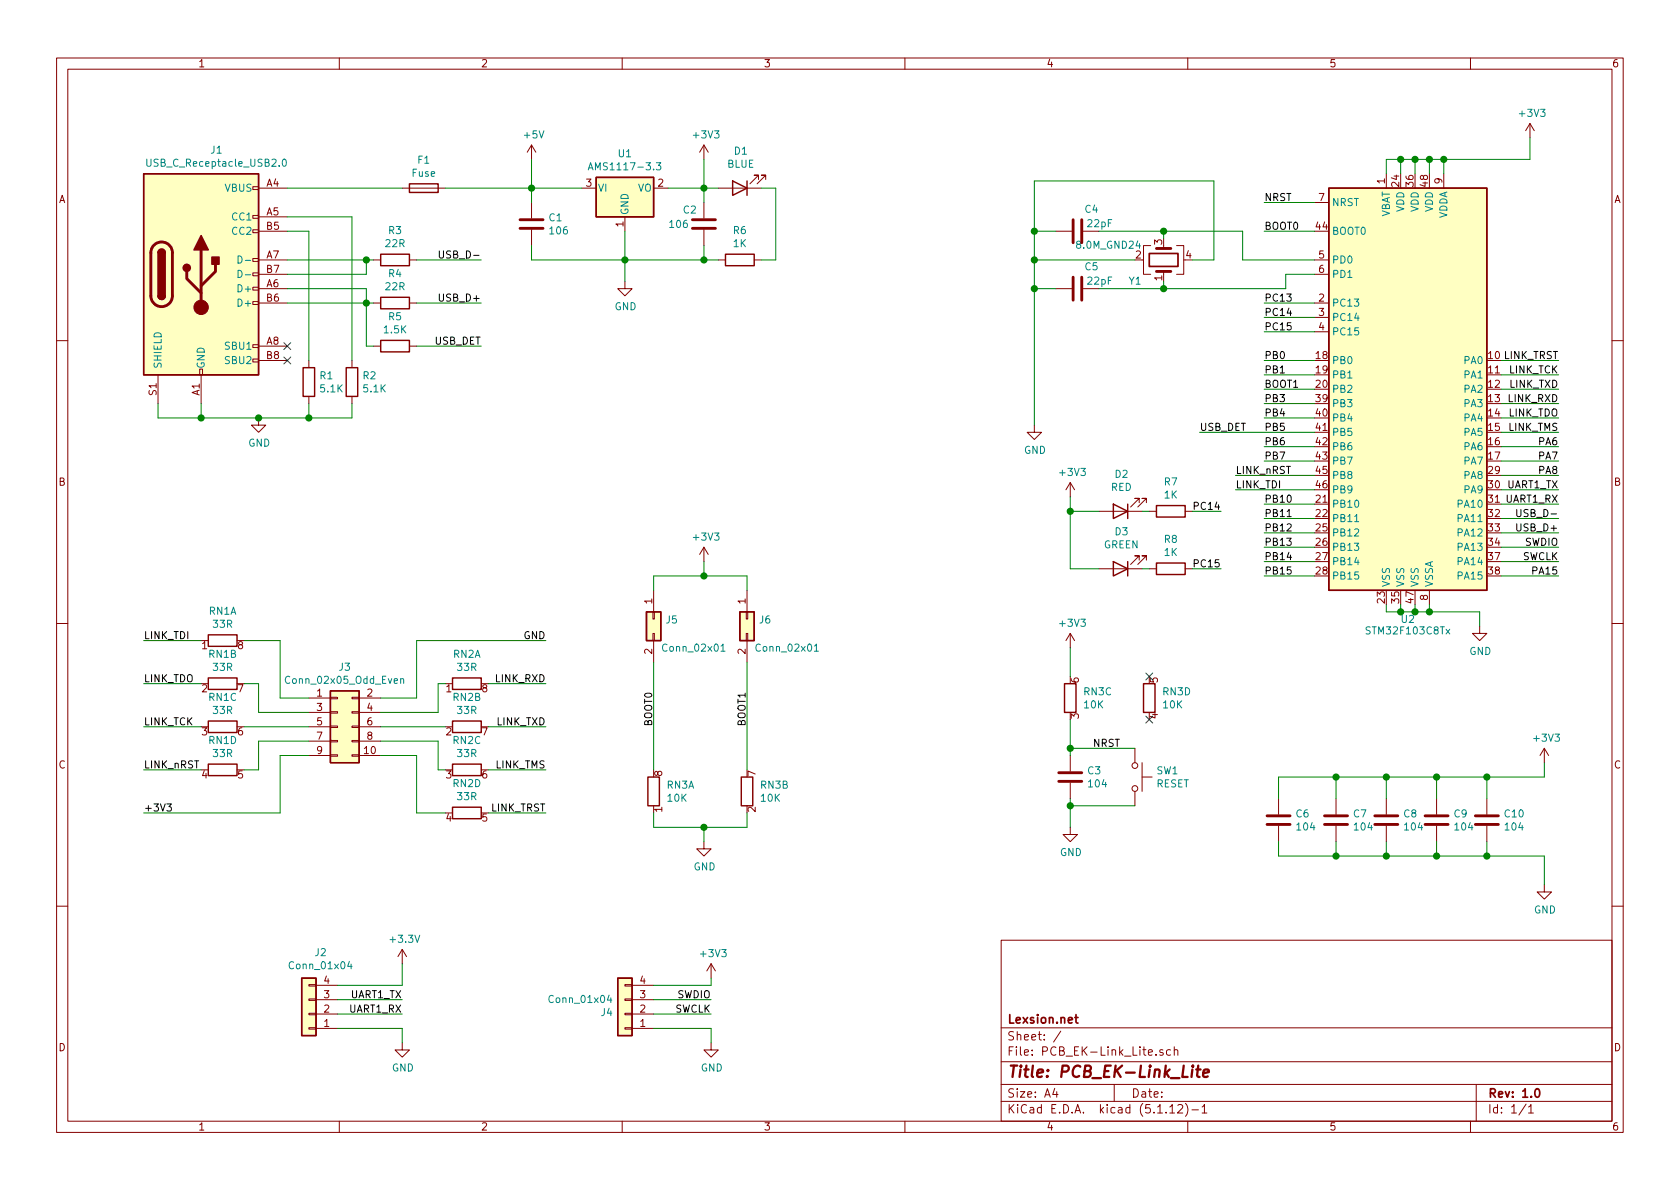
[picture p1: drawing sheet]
EESchema Schematic File Version 4
EELAYER 30 0
EELAYER END
$Descr A4 11693 8268
encoding utf-8
Sheet 1 1
Title "PCB_EK-Link_Lite"
Date ""
Rev "1.0"
Comp "Lexsion.net"
Comment1 ""
Comment2 ""
Comment3 ""
Comment4 ""
$EndDescr
$Comp
L Device:Crystal_GND24 Y1
U 1 1
P 8100 1800
F 0 "Y1" V 7950 1950 50  0000 L CNN
F 1 "8.0M_GND24" V 8200 1950 50  0000 L CNN
F 2 "Oscillator:Oscillator_SMD_TXC_7C-4Pin_5.0x3.2mm_HandSoldering" H 8100 1800 50  0001 C CNN
F 3 "~" H 8100 1800 50  0001 C CNN
	1    8100 1800
	0    -1   -1   0   
$EndComp
$Comp
L Device:C C4
U 1 1
P 7500 1600
F 0 "C4" V 7650 1450 50  0000 L CNN
F 1 "22pF" V 7550 1350 50  0000 L CNN
F 2 "Capacitor_SMD:C_0603_1608Metric" H 7538 1450 50  0001 C CNN
F 3 "~" H 7500 1600 50  0001 C CNN
	1    7500 1600
	0    -1   -1   0   
$EndComp
$Comp
L Device:C C5
U 1 1
P 7500 2000
F 0 "C5" V 7650 1850 50  0000 L CNN
F 1 "22pF" V 7550 1750 50  0000 L CNN
F 2 "Capacitor_SMD:C_0603_1608Metric" H 7538 1850 50  0001 C CNN
F 3 "~" H 7500 2000 50  0001 C CNN
	1    7500 2000
	0    -1   -1   0   
$EndComp
$Comp
L Connector:USB_C_Receptacle_USB2.0 J1
U 1 1
P 1400 1900
F 0 "J1" H 1507 2767 50  0000 C CNN
F 1 "USB_C_Receptacle_USB2.0" H 1507 2676 50  0000 C CNN
F 2 "Connector_USB:USB_C_Receptacle_Palconn_UTC16-G" H 1550 1900 50  0001 C CNN
F 3 "https://www.usb.org/sites/default/files/documents/usb_type-c.zip" H 1550 1900 50  0001 C CNN
	1    1400 1900
	1    0    0    -1  
$EndComp
$Comp
L Device:R R3
U 1 1
P 2750 1800
F 0 "R3" V 2543 1800 50  0000 C CNN
F 1 "22R" V 2634 1800 50  0000 C CNN
F 2 "Resistor_SMD:R_0402_1005Metric" V 2680 1800 50  0001 C CNN
F 3 "~" H 2750 1800 50  0001 C CNN
	1    2750 1800
	0    1    1    0   
$EndComp
$Comp
L Device:R R4
U 1 1
P 2750 2100
F 0 "R4" V 2543 2100 50  0000 C CNN
F 1 "22R" V 2634 2100 50  0000 C CNN
F 2 "Resistor_SMD:R_0402_1005Metric" V 2680 2100 50  0001 C CNN
F 3 "~" H 2750 2100 50  0001 C CNN
	1    2750 2100
	0    1    1    0   
$EndComp
NoConn ~ 2000 2400
NoConn ~ 2000 2500
$Comp
L Device:R R5
U 1 1
P 2750 2400
F 0 "R5" V 2543 2400 50  0000 C CNN
F 1 "1.5K" V 2634 2400 50  0000 C CNN
F 2 "Resistor_SMD:R_0603_1608Metric" V 2680 2400 50  0001 C CNN
F 3 "~" H 2750 2400 50  0001 C CNN
	1    2750 2400
	0    1    1    0   
$EndComp
$Comp
L Regulator_Linear:AMS1117-3.3 U1
U 1 1
P 4350 1300
F 0 "U1" H 4350 1542 50  0000 C CNN
F 1 "AMS1117-3.3" H 4350 1451 50  0000 C CNN
F 2 "Package_TO_SOT_SMD:SOT-223-3_TabPin2" H 4350 1500 50  0001 C CNN
F 3 "http://www.advanced-monolithic.com/pdf/ds1117.pdf" H 4450 1050 50  0001 C CNN
	1    4350 1300
	1    0    0    -1  
$EndComp
$Comp
L Device:R_Pack04_Split RN3
U 1 1
P 4550 5500
F 0 "RN3" H 4638 5546 50  0000 L CNN
F 1 "10K" H 4638 5455 50  0000 L CNN
F 2 "Resistor_SMD:R_Array_Concave_4x0603" V 4470 5500 50  0001 C CNN
F 3 "~" H 4550 5500 50  0001 C CNN
	1    4550 5500
	1    0    0    -1  
$EndComp
$Comp
L Device:R_Pack04_Split RN3
U 2 1
P 5200 5500
F 0 "RN3" H 5288 5546 50  0000 L CNN
F 1 "10K" H 5288 5455 50  0000 L CNN
F 2 "Resistor_SMD:R_Array_Concave_4x0603" V 5120 5500 50  0001 C CNN
F 3 "~" H 5200 5500 50  0001 C CNN
	2    5200 5500
	1    0    0    -1  
$EndComp
$Comp
L Device:R_Pack04_Split RN3
U 4 1
P 8000 4850
F 0 "RN3" H 8088 4896 50  0000 L CNN
F 1 "10K" H 8088 4805 50  0000 L CNN
F 2 "Resistor_SMD:R_Array_Concave_4x0603" V 7920 4850 50  0001 C CNN
F 3 "~" H 8000 4850 50  0001 C CNN
	4    8000 4850
	1    0    0    -1  
$EndComp
$Comp
L Device:R_Pack04_Split RN3
U 3 1
P 7450 4850
F 0 "RN3" H 7538 4896 50  0000 L CNN
F 1 "10K" H 7538 4805 50  0000 L CNN
F 2 "Resistor_SMD:R_Array_Concave_4x0603" V 7370 4850 50  0001 C CNN
F 3 "~" H 7450 4850 50  0001 C CNN
	3    7450 4850
	1    0    0    -1  
$EndComp
$Comp
L Device:R_Pack04_Split RN1
U 1 1
P 1550 4450
F 0 "RN1" V 1343 4450 50  0000 C CNN
F 1 "33R" V 1434 4450 50  0000 C CNN
F 2 "Resistor_SMD:R_Array_Concave_4x0603" V 1470 4450 50  0001 C CNN
F 3 "~" H 1550 4450 50  0001 C CNN
	1    1550 4450
	0    1    1    0   
$EndComp
$Comp
L Device:R_Pack04_Split RN1
U 2 1
P 1550 4750
F 0 "RN1" V 1343 4750 50  0000 C CNN
F 1 "33R" V 1434 4750 50  0000 C CNN
F 2 "Resistor_SMD:R_Array_Concave_4x0603" V 1470 4750 50  0001 C CNN
F 3 "~" H 1550 4750 50  0001 C CNN
	2    1550 4750
	0    1    1    0   
$EndComp
$Comp
L Device:R_Pack04_Split RN1
U 3 1
P 1550 5050
F 0 "RN1" V 1343 5050 50  0000 C CNN
F 1 "33R" V 1434 5050 50  0000 C CNN
F 2 "Resistor_SMD:R_Array_Concave_4x0603" V 1470 5050 50  0001 C CNN
F 3 "~" H 1550 5050 50  0001 C CNN
	3    1550 5050
	0    1    1    0   
$EndComp
$Comp
L Device:R_Pack04_Split RN1
U 4 1
P 1550 5350
F 0 "RN1" V 1343 5350 50  0000 C CNN
F 1 "33R" V 1434 5350 50  0000 C CNN
F 2 "Resistor_SMD:R_Array_Concave_4x0603" V 1470 5350 50  0001 C CNN
F 3 "~" H 1550 5350 50  0001 C CNN
	4    1550 5350
	0    1    1    0   
$EndComp
$Comp
L Device:R_Pack04_Split RN2
U 1 1
P 3250 4750
F 0 "RN2" V 3043 4750 50  0000 C CNN
F 1 "33R" V 3134 4750 50  0000 C CNN
F 2 "Resistor_SMD:R_Array_Concave_4x0603" V 3170 4750 50  0001 C CNN
F 3 "~" H 3250 4750 50  0001 C CNN
	1    3250 4750
	0    1    1    0   
$EndComp
$Comp
L Device:R_Pack04_Split RN2
U 2 1
P 3250 5050
F 0 "RN2" V 3043 5050 50  0000 C CNN
F 1 "33R" V 3134 5050 50  0000 C CNN
F 2 "Resistor_SMD:R_Array_Concave_4x0603" V 3170 5050 50  0001 C CNN
F 3 "~" H 3250 5050 50  0001 C CNN
	2    3250 5050
	0    1    1    0   
$EndComp
$Comp
L Device:R_Pack04_Split RN2
U 3 1
P 3250 5350
F 0 "RN2" V 3043 5350 50  0000 C CNN
F 1 "33R" V 3134 5350 50  0000 C CNN
F 2 "Resistor_SMD:R_Array_Concave_4x0603" V 3170 5350 50  0001 C CNN
F 3 "~" H 3250 5350 50  0001 C CNN
	3    3250 5350
	0    1    1    0   
$EndComp
$Comp
L Device:R_Pack04_Split RN2
U 4 1
P 3250 5650
F 0 "RN2" V 3043 5650 50  0000 C CNN
F 1 "33R" V 3134 5650 50  0000 C CNN
F 2 "Resistor_SMD:R_Array_Concave_4x0603" V 3170 5650 50  0001 C CNN
F 3 "~" H 3250 5650 50  0001 C CNN
	4    3250 5650
	0    1    1    0   
$EndComp
$Comp
L Device:C C1
U 1 1
P 3700 1550
F 0 "C1" H 3815 1596 50  0000 L CNN
F 1 "106" H 3815 1505 50  0000 L CNN
F 2 "Capacitor_SMD:C_0805_2012Metric" H 3738 1400 50  0001 C CNN
F 3 "~" H 3700 1550 50  0001 C CNN
	1    3700 1550
	1    0    0    -1  
$EndComp
$Comp
L Device:C C2
U 1 1
P 4900 1550
F 0 "C2" H 4750 1650 50  0000 L CNN
F 1 "106" H 4650 1550 50  0000 L CNN
F 2 "Capacitor_SMD:C_0805_2012Metric" H 4938 1400 50  0001 C CNN
F 3 "~" H 4900 1550 50  0001 C CNN
	1    4900 1550
	1    0    0    -1  
$EndComp
$Comp
L Device:C C6
U 1 1
P 8900 5700
F 0 "C6" H 9015 5746 50  0000 L CNN
F 1 "104" H 9015 5655 50  0000 L CNN
F 2 "Capacitor_SMD:C_0603_1608Metric" H 8938 5550 50  0001 C CNN
F 3 "~" H 8900 5700 50  0001 C CNN
	1    8900 5700
	1    0    0    -1  
$EndComp
$Comp
L Device:C C7
U 1 1
P 9300 5700
F 0 "C7" H 9415 5746 50  0000 L CNN
F 1 "104" H 9415 5655 50  0000 L CNN
F 2 "Capacitor_SMD:C_0603_1608Metric" H 9338 5550 50  0001 C CNN
F 3 "~" H 9300 5700 50  0001 C CNN
	1    9300 5700
	1    0    0    -1  
$EndComp
$Comp
L Device:C C8
U 1 1
P 9650 5700
F 0 "C8" H 9765 5746 50  0000 L CNN
F 1 "104" H 9765 5655 50  0000 L CNN
F 2 "Capacitor_SMD:C_0603_1608Metric" H 9688 5550 50  0001 C CNN
F 3 "~" H 9650 5700 50  0001 C CNN
	1    9650 5700
	1    0    0    -1  
$EndComp
$Comp
L Device:C C9
U 1 1
P 10000 5700
F 0 "C9" H 10115 5746 50  0000 L CNN
F 1 "104" H 10115 5655 50  0000 L CNN
F 2 "Capacitor_SMD:C_0603_1608Metric" H 10038 5550 50  0001 C CNN
F 3 "~" H 10000 5700 50  0001 C CNN
	1    10000 5700
	1    0    0    -1  
$EndComp
$Comp
L Device:C C10
U 1 1
P 10350 5700
F 0 "C10" H 10465 5746 50  0000 L CNN
F 1 "104" H 10465 5655 50  0000 L CNN
F 2 "Capacitor_SMD:C_0603_1608Metric" H 10388 5550 50  0001 C CNN
F 3 "~" H 10350 5700 50  0001 C CNN
	1    10350 5700
	1    0    0    -1  
$EndComp
$Comp
L Connector_Generic:Conn_02x05_Odd_Even J3
U 1 1
P 2350 5050
F 0 "J3" H 2400 5467 50  0000 C CNN
F 1 "Conn_02x05_Odd_Even" H 2400 5376 50  0000 C CNN
F 2 "Lex_Conn:Link_JTAG_10Pin" H 2350 5050 50  0001 C CNN
F 3 "~" H 2350 5050 50  0001 C CNN
	1    2350 5050
	1    0    0    -1  
$EndComp
$Comp
L Connector_Generic:Conn_02x01 J5
U 1 1
P 4550 4300
F 0 "J5" V 4554 4380 50  0000 L CNN
F 1 "Conn_02x01" V 4750 4350 50  0000 L CNN
F 2 "Connector_PinHeader_2.54mm:PinHeader_2x01_P2.54mm_Vertical" H 4550 4300 50  0001 C CNN
F 3 "~" H 4550 4300 50  0001 C CNN
	1    4550 4300
	0    1    1    0   
$EndComp
$Comp
L Connector_Generic:Conn_02x01 J6
U 1 1
P 5200 4300
F 0 "J6" V 5204 4380 50  0000 L CNN
F 1 "Conn_02x01" V 5400 4350 50  0000 L CNN
F 2 "Connector_PinHeader_2.54mm:PinHeader_2x01_P2.54mm_Vertical" H 5200 4300 50  0001 C CNN
F 3 "~" H 5200 4300 50  0001 C CNN
	1    5200 4300
	0    1    1    0   
$EndComp
$Comp
L Device:C C3
U 1 1
P 7450 5400
F 0 "C3" H 7565 5446 50  0000 L CNN
F 1 "104" H 7565 5355 50  0000 L CNN
F 2 "Capacitor_SMD:C_0603_1608Metric" H 7488 5250 50  0001 C CNN
F 3 "~" H 7450 5400 50  0001 C CNN
	1    7450 5400
	1    0    0    -1  
$EndComp
$Comp
L MCU_ST_STM32F1:STM32F103C8Tx U2
U 1 1
P 9850 2700
F 0 "U2" H 9800 1100 50  0000 C CNN
F 1 "STM32F103C8Tx" H 9800 1020 50  0000 C CNN
F 2 "Package_QFP:LQFP-48_7x7mm_P0.5mm" H 9250 1300 50  0001 R CNN
F 3 "http://www.st.com/st-web-ui/static/active/en/resource/technical/document/datasheet/CD00161566.pdf" H 9850 2700 50  0001 C CNN
	1    9850 2700
	1    0    0    -1  
$EndComp
$Comp
L Device:R R1
U 1 1
P 2150 2650
F 0 "R1" H 2220 2696 50  0000 L CNN
F 1 "5.1K" H 2220 2605 50  0000 L CNN
F 2 "Resistor_SMD:R_0603_1608Metric" V 2080 2650 50  0001 C CNN
F 3 "~" H 2150 2650 50  0001 C CNN
	1    2150 2650
	1    0    0    -1  
$EndComp
$Comp
L Device:R R2
U 1 1
P 2450 2650
F 0 "R2" H 2520 2696 50  0000 L CNN
F 1 "5.1K" H 2520 2605 50  0000 L CNN
F 2 "Resistor_SMD:R_0603_1608Metric" V 2380 2650 50  0001 C CNN
F 3 "~" H 2450 2650 50  0001 C CNN
	1    2450 2650
	1    0    0    -1  
$EndComp
Text Label 8800 1600 0    50   ~ 0
BOOT0
Text Label 8800 2700 0    50   ~ 0
BOOT1
$Comp
L power:+3V3 #PWR016
U 1 1
P 10650 950
F 0 "#PWR016" H 10650 800 50  0001 C CNN
F 1 "+3V3" H 10665 1123 50  0000 C CNN
F 2 "" H 10650 950 50  0001 C CNN
F 3 "" H 10650 950 50  0001 C CNN
	1    10650 950 
	1    0    0    -1  
$EndComp
$Comp
L power:GND #PWR011
U 1 1
P 7200 2950
F 0 "#PWR011" H 7200 2700 50  0001 C CNN
F 1 "GND" H 7205 2777 50  0000 C CNN
F 2 "" H 7200 2950 50  0001 C CNN
F 3 "" H 7200 2950 50  0001 C CNN
	1    7200 2950
	1    0    0    -1  
$EndComp
Wire Wire Line
	8800 1600 9150 1600
Wire Wire Line
	8800 2700 9150 2700
Wire Wire Line
	8950 2000 8950 1900
Wire Wire Line
	8950 1900 9150 1900
Wire Wire Line
	8650 1600 8650 1800
Wire Wire Line
	8650 1800 9150 1800
Wire Wire Line
	7350 1600 7200 1600
Wire Wire Line
	7350 2000 7200 2000
Connection ~ 7200 2000
Text Label 8800 1400 0    50   ~ 0
NRST
Wire Wire Line
	8800 1400 9150 1400
Text Label 8800 2100 0    50   ~ 0
PC13
Text Label 8800 2200 0    50   ~ 0
PC14
Text Label 8800 2300 0    50   ~ 0
PC15
Wire Wire Line
	8800 2100 9150 2100
Wire Wire Line
	8450 1800 8450 1250
Wire Wire Line
	8450 1250 7200 1250
Wire Wire Line
	7200 1250 7200 1600
Connection ~ 7200 1600
Text Label 8800 2500 0    50   ~ 0
PB0
Text Label 8800 2600 0    50   ~ 0
PB1
Wire Wire Line
	8800 2600 9150 2600
Wire Wire Line
	8800 2500 9150 2500
Text Label 4550 5050 1    50   ~ 0
BOOT0
Text Label 5200 5050 1    50   ~ 0
BOOT1
Text Label 7800 5200 2    50   ~ 0
NRST
Text Label 8800 2800 0    50   ~ 0
PB3
Text Label 8800 2900 0    50   ~ 0
PB4
Text Label 8800 3000 0    50   ~ 0
PB5
Wire Wire Line
	10650 1100 10050 1100
Wire Wire Line
	9750 1100 9750 1200
Connection ~ 9850 1100
Wire Wire Line
	9850 1100 9750 1100
Wire Wire Line
	9950 1200 9950 1100
Connection ~ 9950 1100
Wire Wire Line
	9950 1100 9850 1100
Wire Wire Line
	10050 1200 10050 1100
Connection ~ 10050 1100
Wire Wire Line
	10050 1100 9950 1100
$Comp
L power:+3V3 #PWR06
U 1 1
P 4900 1100
F 0 "#PWR06" H 4900 950 50  0001 C CNN
F 1 "+3V3" H 4915 1273 50  0000 C CNN
F 2 "" H 4900 1100 50  0001 C CNN
F 3 "" H 4900 1100 50  0001 C CNN
	1    4900 1100
	1    0    0    -1  
$EndComp
$Comp
L power:+5V #PWR04
U 1 1
P 3700 1100
F 0 "#PWR04" H 3700 950 50  0001 C CNN
F 1 "+5V" H 3715 1273 50  0000 C CNN
F 2 "" H 3700 1100 50  0001 C CNN
F 3 "" H 3700 1100 50  0001 C CNN
	1    3700 1100
	1    0    0    -1  
$EndComp
$Comp
L power:GND #PWR05
U 1 1
P 4350 1950
F 0 "#PWR05" H 4350 1700 50  0001 C CNN
F 1 "GND" H 4355 1777 50  0000 C CNN
F 2 "" H 4350 1950 50  0001 C CNN
F 3 "" H 4350 1950 50  0001 C CNN
	1    4350 1950
	1    0    0    -1  
$EndComp
Wire Wire Line
	3700 1100 3700 1300
Wire Wire Line
	4050 1300 3700 1300
Connection ~ 3700 1300
Wire Wire Line
	3700 1300 3700 1400
Wire Wire Line
	4650 1300 4900 1300
Wire Wire Line
	4900 1300 4900 1400
Wire Wire Line
	4900 1100 4900 1300
Connection ~ 4900 1300
Wire Wire Line
	4350 1600 4350 1800
Wire Wire Line
	3700 1700 3700 1800
Wire Wire Line
	3700 1800 4350 1800
Connection ~ 4350 1800
Wire Wire Line
	4350 1800 4350 1950
Wire Wire Line
	4350 1800 4900 1800
Wire Wire Line
	4900 1800 4900 1700
Wire Wire Line
	2000 1800 2550 1800
Wire Wire Line
	2000 1900 2550 1900
Wire Wire Line
	2550 1900 2550 1800
Connection ~ 2550 1800
Wire Wire Line
	2550 1800 2600 1800
Wire Wire Line
	2000 2100 2550 2100
Wire Wire Line
	2000 2000 2550 2000
Wire Wire Line
	2550 2000 2550 2100
Connection ~ 2550 2100
Wire Wire Line
	2550 2100 2600 2100
Wire Wire Line
	2000 1600 2150 1600
Wire Wire Line
	2150 1600 2150 2500
Wire Wire Line
	2000 1500 2450 1500
Wire Wire Line
	2450 1500 2450 2500
Wire Wire Line
	2550 2100 2550 2400
Wire Wire Line
	2550 2400 2600 2400
$Comp
L power:GND #PWR01
U 1 1
P 1800 2900
F 0 "#PWR01" H 1800 2650 50  0001 C CNN
F 1 "GND" H 1805 2727 50  0000 C CNN
F 2 "" H 1800 2900 50  0001 C CNN
F 3 "" H 1800 2900 50  0001 C CNN
	1    1800 2900
	1    0    0    -1  
$EndComp
Wire Wire Line
	1100 2800 1100 2900
Wire Wire Line
	1100 2900 1400 2900
Wire Wire Line
	1800 2900 2150 2900
Wire Wire Line
	2450 2900 2450 2800
Connection ~ 1800 2900
Wire Wire Line
	2150 2800 2150 2900
Connection ~ 2150 2900
Wire Wire Line
	2150 2900 2450 2900
Wire Wire Line
	1400 2800 1400 2900
Connection ~ 1400 2900
Wire Wire Line
	1400 2900 1800 2900
Text Label 3350 1800 2    50   ~ 0
USB_D-
Text Label 3350 2100 2    50   ~ 0
USB_D+
Text Label 3350 2400 2    50   ~ 0
USB_DET
Wire Wire Line
	2900 1800 3350 1800
Wire Wire Line
	2900 2100 3350 2100
Wire Wire Line
	2900 2400 3350 2400
Text Label 10850 3600 2    50   ~ 0
USB_D-
Text Label 10850 3700 2    50   ~ 0
USB_D+
Text Label 8350 3000 0    50   ~ 0
USB_DET
Wire Wire Line
	8800 2800 9150 2800
Wire Wire Line
	8800 2900 9150 2900
Wire Wire Line
	8350 3000 9150 3000
Wire Wire Line
	10850 3600 10450 3600
Wire Wire Line
	10850 3700 10450 3700
$Comp
L power:GND #PWR015
U 1 1
P 10300 4350
F 0 "#PWR015" H 10300 4100 50  0001 C CNN
F 1 "GND" H 10305 4177 50  0000 C CNN
F 2 "" H 10300 4350 50  0001 C CNN
F 3 "" H 10300 4350 50  0001 C CNN
	1    10300 4350
	1    0    0    -1  
$EndComp
Wire Wire Line
	9650 4200 9650 4250
Wire Wire Line
	9650 4250 9750 4250
Wire Wire Line
	10300 4250 10300 4350
Wire Wire Line
	9750 4200 9750 4250
Connection ~ 9750 4250
Wire Wire Line
	9750 4250 9850 4250
Wire Wire Line
	9850 4200 9850 4250
Connection ~ 9850 4250
Wire Wire Line
	9850 4250 9950 4250
Wire Wire Line
	9950 4200 9950 4250
Connection ~ 9950 4250
Wire Wire Line
	9950 4250 10300 4250
Wire Wire Line
	1700 4450 1950 4450
Wire Wire Line
	1950 4450 1950 4850
Wire Wire Line
	1950 4850 2150 4850
Wire Wire Line
	1700 4750 1800 4750
Wire Wire Line
	1800 4750 1800 4950
Wire Wire Line
	1800 4950 2150 4950
Wire Wire Line
	1700 5050 2150 5050
Wire Wire Line
	1700 5350 1800 5350
Wire Wire Line
	1800 5350 1800 5150
Wire Wire Line
	1800 5150 2150 5150
Wire Wire Line
	2650 4950 3050 4950
Wire Wire Line
	3050 4950 3050 4750
Wire Wire Line
	3050 4750 3100 4750
Wire Wire Line
	2650 4850 2900 4850
Wire Wire Line
	2900 4850 2900 4450
Wire Wire Line
	2650 5050 3100 5050
Wire Wire Line
	2650 5150 3050 5150
Wire Wire Line
	3050 5150 3050 5350
Wire Wire Line
	3050 5350 3100 5350
Wire Wire Line
	2650 5250 2900 5250
Wire Wire Line
	2900 5250 2900 5650
Wire Wire Line
	2900 5650 3100 5650
Wire Wire Line
	2150 5250 1950 5250
Text Label 1000 4450 0    50   ~ 0
LINK_TDI
Text Label 1000 4750 0    50   ~ 0
LINK_TDO
Text Label 1000 5050 0    50   ~ 0
LINK_TCK
Text Label 1000 5350 0    50   ~ 0
LINK_nRST
Text Label 1000 5650 0    50   ~ 0
+3V3
Wire Wire Line
	1950 5250 1950 5650
Wire Wire Line
	1950 5650 1000 5650
Text Label 3800 5650 2    50   ~ 0
LINK_TRST
Text Label 3800 5350 2    50   ~ 0
LINK_TMS
Text Label 3800 5050 2    50   ~ 0
LINK_TXD
Text Label 3800 4750 2    50   ~ 0
LINK_RXD
Text Label 3800 4450 2    50   ~ 0
GND
Wire Wire Line
	2900 4450 3800 4450
Wire Wire Line
	3400 4750 3800 4750
Wire Wire Line
	3400 5050 3800 5050
Wire Wire Line
	3400 5350 3800 5350
Wire Wire Line
	3400 5650 3800 5650
$Comp
L Switch:SW_Push SW1
U 1 1
P 7900 5400
F 0 "SW1" V 7854 5548 50  0000 L CNN
F 1 "RESET" V 7945 5548 50  0000 L CNN
F 2 "Button_Switch_SMD:SW_Push_SPST_NO_Alps_SKRK" H 7900 5600 50  0001 C CNN
F 3 "~" H 7900 5600 50  0001 C CNN
	1    7900 5400
	0    1    1    0   
$EndComp
$Comp
L power:GND #PWR014
U 1 1
P 7450 5750
F 0 "#PWR014" H 7450 5500 50  0001 C CNN
F 1 "GND" H 7455 5577 50  0000 C CNN
F 2 "" H 7450 5750 50  0001 C CNN
F 3 "" H 7450 5750 50  0001 C CNN
	1    7450 5750
	1    0    0    -1  
$EndComp
$Comp
L power:+3V3 #PWR013
U 1 1
P 7450 4500
F 0 "#PWR013" H 7450 4350 50  0001 C CNN
F 1 "+3V3" H 7465 4673 50  0000 C CNN
F 2 "" H 7450 4500 50  0001 C CNN
F 3 "" H 7450 4500 50  0001 C CNN
	1    7450 4500
	1    0    0    -1  
$EndComp
Wire Wire Line
	7450 4500 7450 4700
Wire Wire Line
	7450 5000 7450 5200
Wire Wire Line
	7450 5550 7450 5600
Wire Wire Line
	7450 5200 7900 5200
Connection ~ 7450 5200
Wire Wire Line
	7450 5200 7450 5250
Wire Wire Line
	7900 5600 7450 5600
Connection ~ 7450 5600
Wire Wire Line
	7450 5600 7450 5750
NoConn ~ 8000 4700
NoConn ~ 8000 5000
$Comp
L power:GND #PWR08
U 1 1
P 4900 5850
F 0 "#PWR08" H 4900 5600 50  0001 C CNN
F 1 "GND" H 4905 5677 50  0000 C CNN
F 2 "" H 4900 5850 50  0001 C CNN
F 3 "" H 4900 5850 50  0001 C CNN
	1    4900 5850
	1    0    0    -1  
$EndComp
$Comp
L power:+3V3 #PWR07
U 1 1
P 4900 3900
F 0 "#PWR07" H 4900 3750 50  0001 C CNN
F 1 "+3V3" H 4915 4073 50  0000 C CNN
F 2 "" H 4900 3900 50  0001 C CNN
F 3 "" H 4900 3900 50  0001 C CNN
	1    4900 3900
	1    0    0    -1  
$EndComp
Wire Wire Line
	4550 4600 4550 5350
Wire Wire Line
	5200 4600 5200 5350
Wire Wire Line
	4550 5650 4550 5750
Wire Wire Line
	4550 5750 4900 5750
Wire Wire Line
	5200 5750 5200 5650
Wire Wire Line
	4900 5850 4900 5750
Connection ~ 4900 5750
Wire Wire Line
	4900 5750 5200 5750
Wire Wire Line
	4550 4100 4550 4000
Wire Wire Line
	4550 4000 4900 4000
Wire Wire Line
	5200 4000 5200 4100
Wire Wire Line
	4900 3900 4900 4000
Connection ~ 4900 4000
Wire Wire Line
	4900 4000 5200 4000
$Comp
L Device:LED D1
U 1 1
P 5150 1300
F 0 "D1" H 5143 1045 50  0000 C CNN
F 1 "BLUE" H 5143 1136 50  0000 C CNN
F 2 "LED_SMD:LED_0603_1608Metric" H 5150 1300 50  0001 C CNN
F 3 "~" H 5150 1300 50  0001 C CNN
	1    5150 1300
	-1   0    0    1   
$EndComp
$Comp
L Device:R R6
U 1 1
P 5150 1800
F 0 "R6" V 4943 1800 50  0000 C CNN
F 1 "1K" V 5034 1800 50  0000 C CNN
F 2 "Resistor_SMD:R_0603_1608Metric" V 5080 1800 50  0001 C CNN
F 3 "~" H 5150 1800 50  0001 C CNN
	1    5150 1800
	0    1    1    0   
$EndComp
Wire Wire Line
	4900 1300 5000 1300
Wire Wire Line
	5300 1300 5400 1300
Wire Wire Line
	5400 1300 5400 1800
Wire Wire Line
	5400 1800 5300 1800
Wire Wire Line
	5000 1800 4900 1800
Connection ~ 4900 1800
Text Label 8500 3550 2    50   ~ 0
PC14
Text Label 8500 3950 2    50   ~ 0
PC15
$Comp
L Device:LED D2
U 1 1
P 7800 3550
F 0 "D2" H 7793 3295 50  0000 C CNN
F 1 "RED" H 7793 3386 50  0000 C CNN
F 2 "LED_SMD:LED_0603_1608Metric" H 7800 3550 50  0001 C CNN
F 3 "~" H 7800 3550 50  0001 C CNN
	1    7800 3550
	-1   0    0    1   
$EndComp
$Comp
L Device:LED D3
U 1 1
P 7800 3950
F 0 "D3" H 7793 3695 50  0000 C CNN
F 1 "GREEN" H 7793 3786 50  0000 C CNN
F 2 "LED_SMD:LED_0603_1608Metric" H 7800 3950 50  0001 C CNN
F 3 "~" H 7800 3950 50  0001 C CNN
	1    7800 3950
	-1   0    0    1   
$EndComp
$Comp
L power:+3V3 #PWR012
U 1 1
P 7450 3450
F 0 "#PWR012" H 7450 3300 50  0001 C CNN
F 1 "+3V3" H 7465 3623 50  0000 C CNN
F 2 "" H 7450 3450 50  0001 C CNN
F 3 "" H 7450 3450 50  0001 C CNN
	1    7450 3450
	1    0    0    -1  
$EndComp
Wire Wire Line
	7450 3450 7450 3550
Wire Wire Line
	7450 3950 7650 3950
Wire Wire Line
	7450 3550 7650 3550
Connection ~ 7450 3550
Wire Wire Line
	7450 3550 7450 3950
$Comp
L Device:R R7
U 1 1
P 8150 3550
F 0 "R7" V 7943 3550 50  0000 C CNN
F 1 "1K" V 8034 3550 50  0000 C CNN
F 2 "Resistor_SMD:R_0603_1608Metric" V 8080 3550 50  0001 C CNN
F 3 "~" H 8150 3550 50  0001 C CNN
	1    8150 3550
	0    1    1    0   
$EndComp
$Comp
L Device:R R8
U 1 1
P 8150 3950
F 0 "R8" V 7943 3950 50  0000 C CNN
F 1 "1K" V 8034 3950 50  0000 C CNN
F 2 "Resistor_SMD:R_0603_1608Metric" V 8080 3950 50  0001 C CNN
F 3 "~" H 8150 3950 50  0001 C CNN
	1    8150 3950
	0    1    1    0   
$EndComp
Wire Wire Line
	7950 3550 8000 3550
Wire Wire Line
	8300 3550 8500 3550
Wire Wire Line
	7950 3950 8000 3950
Wire Wire Line
	8300 3950 8500 3950
$Comp
L power:GND #PWR018
U 1 1
P 10750 6150
F 0 "#PWR018" H 10750 5900 50  0001 C CNN
F 1 "GND" H 10755 5977 50  0000 C CNN
F 2 "" H 10750 6150 50  0001 C CNN
F 3 "" H 10750 6150 50  0001 C CNN
	1    10750 6150
	1    0    0    -1  
$EndComp
$Comp
L power:+3V3 #PWR017
U 1 1
P 10750 5300
F 0 "#PWR017" H 10750 5150 50  0001 C CNN
F 1 "+3V3" H 10765 5473 50  0000 C CNN
F 2 "" H 10750 5300 50  0001 C CNN
F 3 "" H 10750 5300 50  0001 C CNN
	1    10750 5300
	1    0    0    -1  
$EndComp
Wire Wire Line
	8900 5850 8900 5950
Wire Wire Line
	8900 5950 9300 5950
Wire Wire Line
	10750 5950 10750 6150
Wire Wire Line
	9300 5850 9300 5950
Connection ~ 9300 5950
Wire Wire Line
	9300 5950 9650 5950
Wire Wire Line
	9650 5850 9650 5950
Connection ~ 9650 5950
Wire Wire Line
	9650 5950 10000 5950
Wire Wire Line
	10000 5850 10000 5950
Connection ~ 10000 5950
Wire Wire Line
	10000 5950 10350 5950
Wire Wire Line
	10350 5850 10350 5950
Connection ~ 10350 5950
Wire Wire Line
	10350 5950 10750 5950
Wire Wire Line
	9300 5550 9300 5400
Wire Wire Line
	9300 5400 9650 5400
Wire Wire Line
	10750 5400 10750 5300
Wire Wire Line
	10350 5550 10350 5400
Connection ~ 10350 5400
Wire Wire Line
	10350 5400 10750 5400
Wire Wire Line
	10000 5550 10000 5400
Connection ~ 10000 5400
Wire Wire Line
	10000 5400 10350 5400
Wire Wire Line
	9650 5550 9650 5400
Connection ~ 9650 5400
Wire Wire Line
	9650 5400 10000 5400
$Comp
L Connector_Generic:Conn_01x04 J4
U 1 1
P 4350 7050
F 0 "J4" H 4430 7042 50  0000 L CNN
F 1 "Conn_01x04" H 4430 6951 50  0000 L CNN
F 2 "Connector_PinHeader_2.54mm:PinHeader_1x04_P2.54mm_Vertical" H 4350 7050 50  0001 C CNN
F 3 "~" H 4350 7050 50  0001 C CNN
	1    4350 7050
	-1   0    0    1   
$EndComp
Text Label 10850 3800 2    50   ~ 0
SWDIO
Text Label 10850 3900 2    50   ~ 0
SWCLK
Wire Wire Line
	10850 3800 10450 3800
Wire Wire Line
	10850 3900 10450 3900
$Comp
L power:+3V3 #PWR09
U 1 1
P 4950 6800
F 0 "#PWR09" H 4950 6650 50  0001 C CNN
F 1 "+3V3" H 4965 6973 50  0000 C CNN
F 2 "" H 4950 6800 50  0001 C CNN
F 3 "" H 4950 6800 50  0001 C CNN
	1    4950 6800
	1    0    0    -1  
$EndComp
$Comp
L power:GND #PWR010
U 1 1
P 4950 7250
F 0 "#PWR010" H 4950 7000 50  0001 C CNN
F 1 "GND" H 4955 7077 50  0000 C CNN
F 2 "" H 4950 7250 50  0001 C CNN
F 3 "" H 4950 7250 50  0001 C CNN
	1    4950 7250
	1    0    0    -1  
$EndComp
Wire Wire Line
	4550 7150 4950 7150
Text Label 4950 7050 2    50   ~ 0
SWCLK
Text Label 4950 6950 2    50   ~ 0
SWDIO
Wire Wire Line
	4950 7050 4550 7050
Wire Wire Line
	4950 6950 4550 6950
Wire Wire Line
	4950 6800 4950 6850
Wire Wire Line
	4950 6850 4550 6850
Wire Wire Line
	4950 7250 4950 7150
Text Label 10850 3400 2    50   ~ 0
UART1_TX
Text Label 10850 3500 2    50   ~ 0
UART1_RX
Wire Wire Line
	10850 3500 10450 3500
Wire Wire Line
	10850 3400 10450 3400
Text Label 10850 3300 2    50   ~ 0
PA8
Wire Wire Line
	10850 3300 10450 3300
Text Label 10850 4000 2    50   ~ 0
PA15
Wire Wire Line
	10850 4000 10450 4000
Text Label 8800 3100 0    50   ~ 0
PB6
Text Label 8800 3200 0    50   ~ 0
PB7
Text Label 8800 3500 0    50   ~ 0
PB10
Text Label 8800 3600 0    50   ~ 0
PB11
Text Label 8800 3700 0    50   ~ 0
PB12
Text Label 8800 3800 0    50   ~ 0
PB13
Text Label 8600 3300 0    50   ~ 0
LINK_nRST
Text Label 8600 3400 0    50   ~ 0
LINK_TDI
Text Label 10850 2900 2    50   ~ 0
LINK_TDO
Text Label 10850 2600 2    50   ~ 0
LINK_TCK
Text Label 10850 2500 2    50   ~ 0
LINK_TRST
Text Label 10850 3000 2    50   ~ 0
LINK_TMS
Text Label 10850 2700 2    50   ~ 0
LINK_TXD
Text Label 10850 2800 2    50   ~ 0
LINK_RXD
Text Label 8800 3900 0    50   ~ 0
PB14
Text Label 8800 4000 0    50   ~ 0
PB15
Text Label 10850 3100 2    50   ~ 0
PA6
Text Label 10850 3200 2    50   ~ 0
PA7
Wire Wire Line
	1000 4450 1400 4450
Wire Wire Line
	1000 4750 1400 4750
Wire Wire Line
	1000 5050 1400 5050
Wire Wire Line
	1000 5350 1400 5350
Wire Wire Line
	8800 3100 9150 3100
Wire Wire Line
	9150 3200 8800 3200
Wire Wire Line
	8600 3300 9150 3300
Wire Wire Line
	9150 3400 8600 3400
Wire Wire Line
	8800 3500 9150 3500
Wire Wire Line
	9150 3600 8800 3600
Wire Wire Line
	8800 3700 9150 3700
Wire Wire Line
	8800 3800 9150 3800
Wire Wire Line
	9150 3900 8800 3900
Wire Wire Line
	8800 4000 9150 4000
Wire Wire Line
	10450 2500 10850 2500
Wire Wire Line
	10850 2600 10450 2600
Wire Wire Line
	10450 2700 10850 2700
Wire Wire Line
	10850 2800 10450 2800
Wire Wire Line
	10450 2900 10850 2900
Wire Wire Line
	10850 3000 10450 3000
Wire Wire Line
	10450 3100 10850 3100
Wire Wire Line
	10850 3200 10450 3200
Wire Wire Line
	9850 1100 9850 1200
Wire Wire Line
	7200 1600 7200 1800
Wire Wire Line
	7650 1600 8100 1600
Wire Wire Line
	7650 2000 8100 2000
Wire Wire Line
	8100 1650 8100 1600
Connection ~ 8100 1600
Wire Wire Line
	8100 1600 8650 1600
Wire Wire Line
	8100 1950 8100 2000
Connection ~ 8100 2000
Wire Wire Line
	8100 2000 8950 2000
Wire Wire Line
	8300 1800 8450 1800
Wire Wire Line
	7900 1800 7200 1800
Connection ~ 7200 1800
Wire Wire Line
	7200 1800 7200 2000
Wire Wire Line
	7200 2000 7200 2950
Wire Wire Line
	9150 2200 8800 2200
Wire Wire Line
	9150 2300 8800 2300
Text Label 2800 6950 2    50   ~ 0
UART1_TX
Text Label 2800 7050 2    50   ~ 0
UART1_RX
$Comp
L power:GND #PWR03
U 1 1
P 2800 7250
F 0 "#PWR03" H 2800 7000 50  0001 C CNN
F 1 "GND" H 2805 7077 50  0000 C CNN
F 2 "" H 2800 7250 50  0001 C CNN
F 3 "" H 2800 7250 50  0001 C CNN
	1    2800 7250
	1    0    0    -1  
$EndComp
$Comp
L power:+3.3V #PWR02
U 1 1
P 2800 6700
F 0 "#PWR02" H 2800 6550 50  0001 C CNN
F 1 "+3.3V" H 2815 6873 50  0000 C CNN
F 2 "" H 2800 6700 50  0001 C CNN
F 3 "" H 2800 6700 50  0001 C CNN
	1    2800 6700
	1    0    0    -1  
$EndComp
$Comp
L Connector_Generic:Conn_01x04 J2
U 1 1
P 2150 7050
F 0 "J2" H 2068 6625 50  0000 C CNN
F 1 "Conn_01x04" H 2068 6716 50  0000 C CNN
F 2 "Connector_PinHeader_2.54mm:PinHeader_1x04_P2.54mm_Vertical" H 2150 7050 50  0001 C CNN
F 3 "~" H 2150 7050 50  0001 C CNN
	1    2150 7050
	-1   0    0    1   
$EndComp
Wire Wire Line
	2800 6700 2800 6850
Wire Wire Line
	2800 6850 2350 6850
Wire Wire Line
	2350 6950 2800 6950
Wire Wire Line
	2350 7050 2800 7050
Wire Wire Line
	2350 7150 2800 7150
Wire Wire Line
	2800 7150 2800 7250
Wire Wire Line
	10650 950  10650 1100
Wire Wire Line
	9650 1200 9650 1100
Wire Wire Line
	9650 1100 9750 1100
Connection ~ 9750 1100
Wire Wire Line
	8900 5550 8900 5400
Wire Wire Line
	8900 5400 9300 5400
Connection ~ 9300 5400
$Comp
L Device:Fuse F1
U 1 1
P 2950 1300
F 0 "F1" V 2753 1300 50  0000 C CNN
F 1 "Fuse" V 2844 1300 50  0000 C CNN
F 2 "Fuse:Fuse_0805_2012Metric" V 2880 1300 50  0001 C CNN
F 3 "~" H 2950 1300 50  0001 C CNN
	1    2950 1300
	0    1    1    0   
$EndComp
Wire Wire Line
	2000 1300 2800 1300
Wire Wire Line
	3100 1300 3700 1300
$EndSCHEMATC
